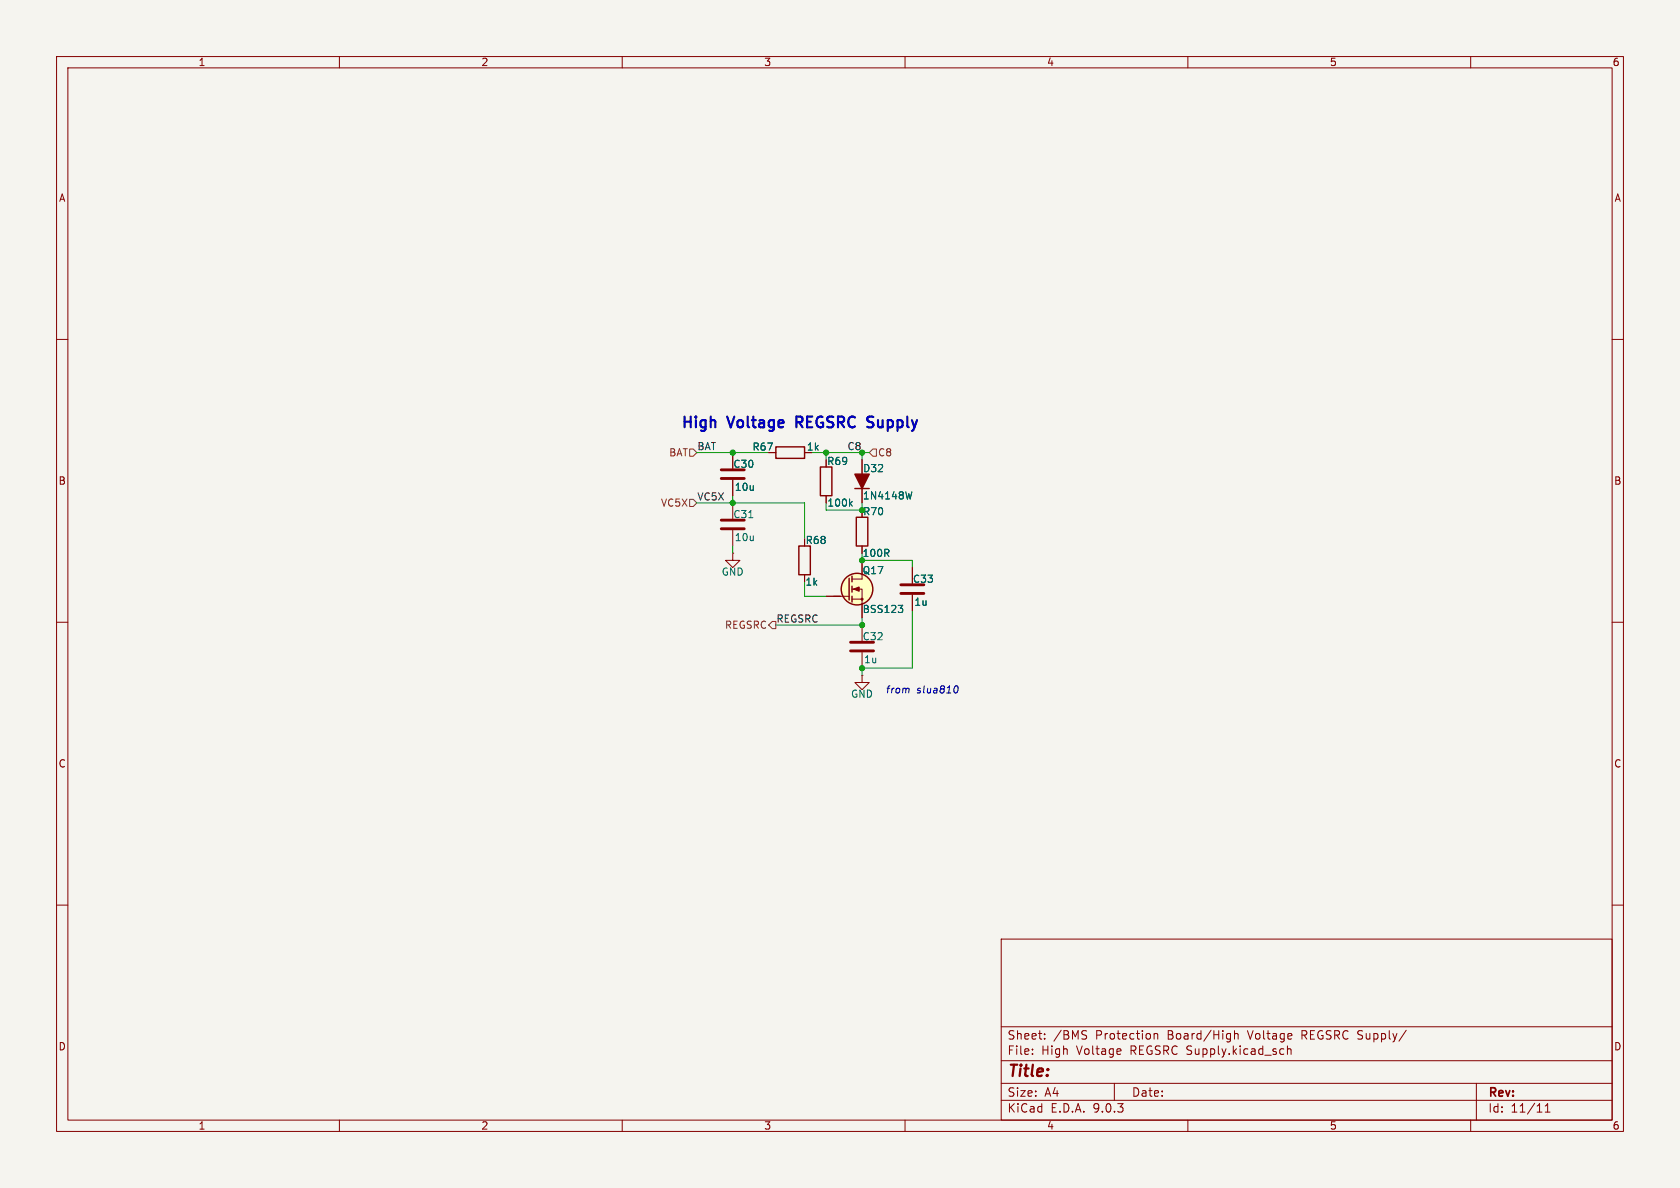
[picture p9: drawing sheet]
<svg xmlns="http://www.w3.org/2000/svg" width="297mm" height="210mm" viewBox="0 0 297 210" stroke-linecap="round" stroke-linejoin="round" font-family="sans-serif">
<path d="M0 0h297v210h-297z" fill="#f5f4ef" stroke="#f5f4ef" stroke-width=".18"/>
<g fill="none" stroke="#840000" stroke-width=".18">
<path d="M10 10h277v190h-277zM12 12h273v186h-273zM60 10v2M110 10v2M160 10v2M210 10v2M260 10v2M10 60h2M285 60h2M129.5 97.8v1.3h1.3l-1.3 1.2-1.2-1.2h1.2M129.5 97.8h.1M129.5 80v2.8"/>
<path d="M129.5 84.8v2.8M129.5 88.9v2.8M129.5 93.7v2.8M135.9 80h1.3M146 87.6v1.3M152.4 81.3v7.6M152.4 96.5v1.3M152.4 99.1v2.5M10 110h2M142.2 101.6v1.3M146 105.4h4.1M150.6 104.1h1.8v5.1"/>
<path d="M150.6 105.9h1.8M150.6 102.4h1.8M152.4 119.4v1.3h1.3l-1.3 1.2-1.3-1.2h1.3M152.4 119.4h.1M152.4 110.5v2.8M152.4 115.3v2.8M161.3 100.3v2.8M161.3 105.2v2.8M285 110h2M10 160h2M177 166h108v32h-108zM285 160h2"/>
<path d="M60 198v2M110 198v2M160 198v2M177 194.5h108M177 191.5h108M177 187.5h108M177 181.5h108M182.5 186.3v.1M182.5 185.5v.1M184.7 183.6v.1M184.7 182.8v.1M191.9 182.2l.2 .1"/>
<path d="M192 183.1l.1 .2-.1 .3M197 191.5v3M198.1 185.5l.1 .3-.7 .1M204 182.7v1M204 182.8l.2-.1 .4 .1 .1 .9M210 198v2M218.2 182.8l.3-.1 .3 .1 .1 .9M218.2 182.2v1.5M226.8 185.4l.2 .1M227 186.3l-.2 .1M227.6 184.9v1.5M227.6 185.5l.2-.1 .4 .1v.9"/>
<path d="M248.6 182.1l-1.3 2M260 198v2M261 191.5v6.5M273.2 196.6h.8M273.2 195.5l.4-.4v1.5"/>
</g>
<path d="M127.5 93.5h4.1M127.5 91.9h4.1M127.5 84.6h4.1M127.5 83.1h4.1M150.4 115.1h4M150.4 113.5h4M159.3 104.9h4M159.3 103.4h4" fill="none" stroke="#840000" stroke-width=".51"/>
<path d="M132.4 91.5h.7M150.3 89l.4 .5M150.7 88.6l-.5 .5M161.2 86.9l-.3 1.3M158.8 107h.8l-.4 .5M159.3 107.5l.3 .2v.3l-.3 .3" fill="none" stroke="#006464" stroke-width=".18"/>
<g fill="none" stroke="#840000" stroke-width=".25">
<path d="M137.2 79h5v2h-5zM141.2 96.5h2.1v5.1h-2.1zM145 82.6h2.1v5h-2.1zM151.1 86.4h2.6M151.4 91.4h2v5.1h-2zM150.1 102.2v3.8M150.6 101.9v1M150.6 103.6v1M150.6 105.4v1"/>
<circle cx="151.5" cy="104.1" r="2.79"/>
</g>
<path d="M151.1 83.8h2.6l-1.3 2.6z" fill="#840000" stroke="#840000" stroke-width=".25"/>
<circle cx="151.5" cy="104.1" r="2.79" fill="#ffffc2" stroke="#ffffc2" stroke-width=".18"/>
<g fill="#840000" stroke="#840000" stroke-width=".18">
<path d="M150.9 104.1l1-.3v.7z"/>
<circle cx="152.4" cy="105.9" r=".18"/>
</g>
<path d="M121.9 79.4h.7l.6 .6-.6 .6h-.7zM154.3 79.4h.6v1.2h-.6l-.6-.6zM121.9 88.3h.7l.6 .6-.6 .6h-.7zM136.5 109.9h.7v1.2h-.7l-.6-.6z" fill="none" stroke="#725600" stroke-width=".18"/>
<path d="M123.2 80h12.7M123.2 88.9h19v6.4M129.5 87.6v1.3M129.5 96.5v1.3M143.5 80h10.2M146 80v1.3M152.4 88.9v1.3h-6.4M152.4 80v1.3M152.4 99.1h8.9v1.2M142.2 102.9v2.5h3.8M152.4 109.2v1.3h-15.2M161.3 108v10.1h-8.9v1.3" fill="none" stroke="#009600" stroke-width=".18"/>
<path d="M160.6 121.7l.1 .1-.1 .7M168.9 121.3l.2-.1a.75 .75 0 0 1-.2 1.3" fill="none" stroke="#0000c2" stroke-width=".18"/>
<path d="M153.5 74.5l.5 .1M153.6 75.5h.4M154.1 73.6l-.6 .1" fill="none" stroke="#0000c2" stroke-width=".38"/>
<g fill="#009600" stroke="#009600" stroke-width=".18">
<circle cx="129.5" cy="80" r=".46"/>
<circle cx="129.5" cy="88.9" r=".46"/>
<circle cx="152.4" cy="80" r=".46"/>
<circle cx="146" cy="80" r=".46"/>
<circle cx="152.4" cy="90.2" r=".46"/>
<circle cx="152.4" cy="110.5" r=".46"/>
<circle cx="152.4" cy="118.1" r=".46"/>
<circle cx="152.4" cy="99.1" r=".46"/>
</g>
<text font-size="2.8" fill="#840000" x="178" y="190.9">Title:</text>
<g font-size="2.7" fill="#0000c2">
<text x="120.2" y="76.2">High</text>
<text x="128.8" y="76.2">Voltage</text>
<text x="141.5" y="76.2">REGSRC</text>
<text x="154.9" y="76.2">Supply</text>
</g>
<g font-size="2.1" fill="#840000">
<text x="178" y="184">Sheet:</text>
<text x="186.2" y="184">/BMS</text>
<text x="193.7" y="184">Protection</text>
<text x="206.5" y="184">Board/High</text>
<text x="220.9" y="184">Voltage</text>
<text x="230.5" y="184">REGSRC Supply/</text>
<text x="178" y="186.7">File:</text>
<text x="184.1" y="186.7">High</text>
<text x="190.4" y="186.7">Voltage</text>
<text x="200" y="186.7">REGSRC Supply.kicad_sch</text>
<text x="178" y="196.9">KiCad</text>
<text x="178" y="194.1">Size:</text>
<text x="184.7" y="194.1">A4</text>
<text x="185.7" y="196.9">E.D.A.</text>
<text x="193.3" y="196.9">9.0.3</text>
<text x="200" y="194.1">Date:</text>
<text x="263" y="194.3">Rev:</text>
<text x="263" y="196.9">Id:</text>
<text x="267.1" y="196.9">11/11</text>
</g>
<g font-size="1.8" fill="#840000">
<text x="35" y="11.9">1</text>
<text x="85" y="11.9">2</text>
<text x="135" y="11.9">3</text>
<text x="185" y="11.9">4</text>
<text x="235" y="11.9">5</text>
<text x="285" y="11.9">6</text>
<text x="10.3" y="35.9">A</text>
<text x="285.3" y="35.9">A</text>
<text x="142.5" y="79.9">1k</text>
<text x="146.1" y="82.4">R69</text>
<text x="10.3" y="85.9">B</text>
<text x="285.3" y="85.9">B</text>
<text x="152.5" y="91.3">R70</text>
<text x="142.3" y="96.4">R68</text>
<text x="10.3" y="135.9">C</text>
<text x="285.3" y="135.9">C</text>
<text x="10.3" y="185.9">D</text>
<text x="285.3" y="185.9">D</text>
<text x="35" y="199.9">1</text>
<text x="85" y="199.9">2</text>
<text x="135" y="199.9">3</text>
<text x="185" y="199.9">4</text>
<text x="235" y="199.9">5</text>
<text x="285" y="199.9">6</text>
</g>
<g font-size="1.8" fill="#725600">
<text x="118.2" y="80.9">BAT</text>
<text x="155.1" y="80.9">C8</text>
<text x="116.7" y="89.8">VC5X</text>
<text x="128.1" y="111.4">REGSRC</text>
</g>
<g font-size="1.8" fill="#0f0f0f">
<text x="123.2" y="79.7">BAT</text>
<text x="149.7" y="79.7">C8</text>
<text x="123.2" y="88.6">VC5X</text>
<text x="137.2" y="110.1">REGSRC</text>
</g>
<g font-size="1.8" fill="#006464">
<text x="129.5" y="82.9">C30</text>
<text x="132.9" y="79.9">R67</text>
<text x="152.5" y="83.7">D32</text>
<text x="129.8" y="87">10u</text>
<text x="146.2" y="89.8">100k</text>
<text x="152.5" y="88.5">1N4148W</text>
<text x="129.5" y="91.8">C31</text>
<text x="129.8" y="95.9">10u</text>
<text x="127.5" y="102">GND</text>
<text x="152.4" y="98.7">100R</text>
<text x="152.4" y="101.7">Q17</text>
<text x="142.3" y="103.7">1k</text>
<text x="161.3" y="103.2">C33</text>
<text x="161.6" y="107.3">1u</text>
<text x="152.4" y="108.6">BSS123</text>
<text x="152.4" y="113.4">C32</text>
<text x="152.7" y="117.4">1u</text>
<text x="150.3" y="123.5">GND</text>
</g>
<g font-size="1.8" fill="#0000c2">
<text x="156.5" y="122.8">from</text>
<text x="162" y="122.8">slua810</text>
</g>
</svg>
